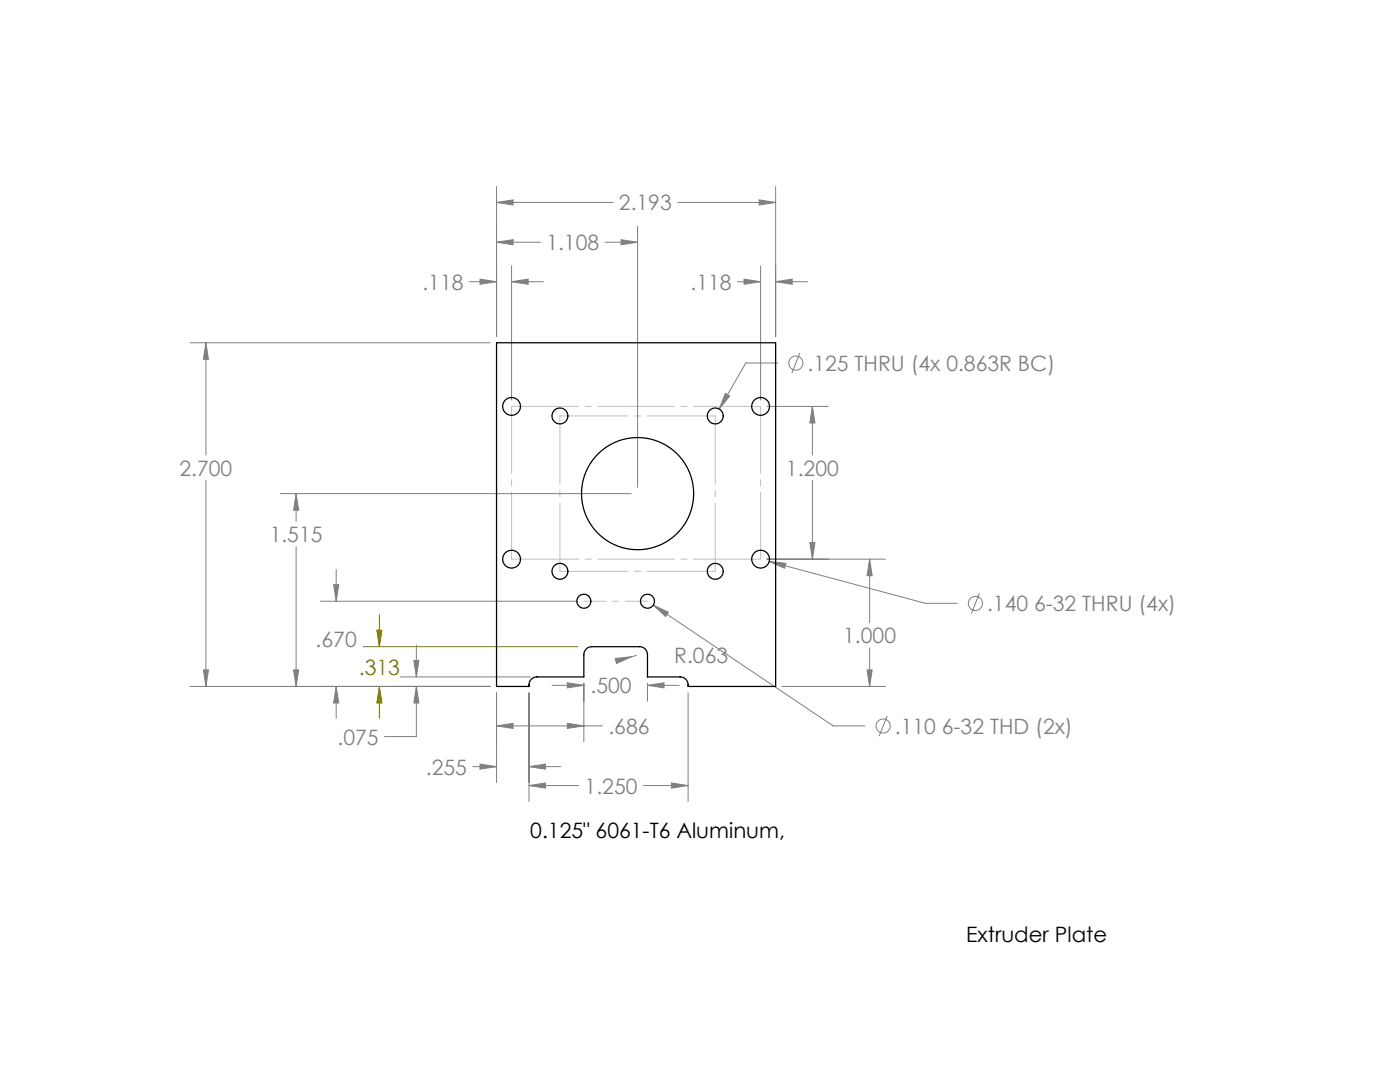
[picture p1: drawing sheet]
<svg xmlns="http://www.w3.org/2000/svg" width="279mm" height="216mm" viewBox="0 0 279 216" stroke-linecap="round" stroke-linejoin="round" font-family="sans-serif">
<g fill="none" stroke="#808080" stroke-width=".2">
<path d="M99.1 37.2v29.9M151.5 39.9l3.3 .5-3.3 .5zM154.8 37.2v29.9M93.7 56.2h5.4M95.8 55.7l3.3 .5-3.3 .5zM99.1 40.4l3.3-.5v1zM99.1 48.3l3.3-.5v1zM99.1 40.4h23.3M99.1 48.3h8.8M102.1 56.2l3.3-.5v1zM102.1 56.2h6.3M102.1 53v26.8"/>
<path d="M120.8 48.3h6.4M123.9 47.8l3.3 .5-3.3 .5zM127.2 45.2v52M135.3 40.4h19.5M147.2 56.2h4.6M148.5 55.7l3.3 .5-3.3 .5zM151.8 53v26.8M154.8 56.2l3.3-.5v1zM154.8 56.2h6.3M37.9 68.4h59.9M41.1 68.4l.5 3.3h-1zM41.1 68.4v22.4"/>
<path d="M144.7 78.5l.9 .5-2.1 2.6zM155.2 72.4h-6.4l-5.3 9.2M159.6 70.4l-1.6 4.1M41.1 95.8v41.2M55.9 98.5h70.1M59.1 98.5l.5 3.3h-1zM59.1 98.5v5.5M153.1 81.1h12.2M162.1 81.1l.5 3.3h-1zM162.1 81.1v9.7M162.1 95.8v15.8M59.1 109.1v27.9"/>
<path d="M63.9 120h51.3M66.6 116.7h1l-.5 3.3zM67.1 113.6v6.4M153.1 111.6h23.6M153.5 112l3.3 .4-.2 1zM153.5 112l31.2 8.4h6.3M161.6 108.3h1l-.5 3.3zM173.6 111.6l.5 3.3h-1.1zM173.6 111.6v12.7M195.5 118.4l-1.6 4M37.9 137h59.9M40.6 133.7h1l-.5 3.3z"/>
<path d="M58.6 133.7h1l-.5 3.3zM67.1 137l.5 3.3h-1zM67.1 137v6.3M79.9 135.1h26M82.6 131.8h1l-.5 3.3zM83.1 137l.5 3.3h-1zM83.1 137v10h-6.4M83.1 128.7v6.4M99.1 138.2v17.9M105.6 138.2v21.7M110.2 136.8h6.3M113.2 136.2l3.3 .6-3.3 .5z"/>
<path d="M116.5 136.3v11.7M122.8 131.4l3.3-.4-3.1 1.4zM127 130.8l-.9 .2M129.2 136.8l3.3-.6v1.1zM129.2 136.3v3.6M129.2 136.8h6.4M130.4 120.7l3 1.5-.6 .8zM130.4 120.7l35.9 24.1h6.3M137.3 138.2v21.7M156.1 137h20.6M173 133.7h1.1l-.5 3.3zM173.6 129.3v7.7"/>
<path d="M94.4 153h4.7M95.8 152.5l3.3 .5-3.3 .5zM99.1 144.8l3.3-.5v1.1zM99.1 144.8h21.1M105.6 153l3.3-.5v1zM105.6 156.7l3.3-.5v1.1zM105.6 153h6.3M105.6 156.7h9.9M113.2 144.3l3.3 .5-3.3 .6zM128.4 156.7h8.9M134 156.2l3.3 .5-3.3 .6zM177.1 142.9l-1.7 4"/>
<circle cx="158.8" cy="72.5" r="1.41"/>
<circle cx="194.7" cy="120.4" r="1.41"/>
<circle cx="176.3" cy="144.9" r="1.41"/>
</g>
<path d="M72.5 129h42.7M72.5 137h25.3M75.2 125.7h1l-.5 3.3zM75.7 122.7v6.3M75.7 137v6.3M75.7 137l.5 3.3h-1z" fill="none" stroke="#808000" stroke-width=".2"/>
<path d="M111.7 83h31M142.7 83v31M111.7 114v-31M142.7 114h-31" fill="none" stroke="#c0c0c0" stroke-width=".2" stroke-dasharray="15.2 1.3 1.3 1.3" stroke-dashoffset="1.6"/>
<path d="M102.1 81.1h49.7M102.1 111.6h49.7" fill="none" stroke="#c0c0c0" stroke-width=".2" stroke-dasharray="15.2 1.3 1.3 1.3" stroke-dashoffset="1.8"/>
<path d="M102.1 81.1v30.5M151.8 81.1v30.5" fill="none" stroke="#c0c0c0" stroke-width=".2" stroke-dasharray="15.2 1.3 1.3 1.3" stroke-dashoffset="1.9"/>
<path d="M129.2 120h-12.7" fill="none" stroke="#c0c0c0" stroke-width=".2" stroke-dasharray="15.2 1.3 1.3 1.3" stroke-dashoffset="10.8"/>
<path d="M75.2 125.7h1l-.5 3.3zM75.7 137l.5 3.3h-1z" fill="#808000"/>
<path d="M151.5 39.9l3.3 .5-3.3 .5zM99.1 40.4l3.3-.5v1zM41.1 68.4l.5 3.3h-1zM40.6 133.7h1l-.5 3.3zM130.4 120.7l2.4 2.3 .6-.8zM153.5 112l3.1 1.4 .2-1zM144.7 78.5l-1.2 3.1 2.1-2.6zM161.6 108.3h1l-.5 3.3zM162.1 81.1l.5 3.3h-1zM148.5 55.7l3.3 .5-3.3 .5zM154.8 56.2l3.3-.5v1zM105.6 153l3.3-.5v1zM95.8 152.5l3.3 .5-3.3 .5zM105.6 156.7l3.3-.5v1.1zM134 156.2l3.3 .5-3.3 .6zM66.6 116.7h1l-.5 3.3zM67.1 137l.5 3.3h-1zM173.6 111.6l.5 3.3h-1.1zM173 133.7h1.1l-.5 3.3zM123.9 47.8l3.3 .5-3.3 .5zM99.1 48.3l3.3-.5v1zM59.1 98.5l.5 3.3h-1zM58.6 133.7h1l-.5 3.3zM122.8 131.4l.2 1 3.1-1.4zM82.6 131.8h1l-.5 3.3zM83.1 137l.5 3.3h-1zM102.1 56.2l3.3-.5v1zM95.8 55.7l3.3 .5-3.3 .5zM113.2 144.3l3.3 .5-3.3 .6zM99.1 144.8l3.3-.5v1.1zM129.2 136.8l3.3-.6v1.1zM113.2 136.2l3.3 .6-3.3 .5z" fill="#808080"/>
<g fill="none" stroke="#000" stroke-width=".25">
<path d="M99.1 68.4h55.7v68.6h-17.5a1.64 1.64 0 0 0-1.6-1.9h-6.5v-4.5a1.59 1.59 0 0 0-1.6-1.6h-9.5a1.59 1.59 0 0 0-1.6 1.6v4.5h-9.3a1.63 1.63 0 0 0-1.6 1.9h-6.5z"/>
<circle cx="102.1" cy="81.1" r="1.78"/>
<circle cx="111.7" cy="83" r="1.59"/>
<circle cx="127.2" cy="98.5" r="11.2"/>
<circle cx="142.7" cy="83" r="1.59"/>
<circle cx="151.8" cy="81.1" r="1.78"/>
<circle cx="102.1" cy="111.6" r="1.78"/>
<circle cx="111.7" cy="114" r="1.59"/>
<circle cx="116.5" cy="120" r="1.4"/>
<circle cx="129.2" cy="120" r="1.4"/>
<circle cx="142.7" cy="114" r="1.59"/>
<circle cx="151.8" cy="111.6" r="1.78"/>
</g>
<g font-size="4.2" fill="#808080">
<text x="123.5" y="42">2.193</text>
<text x="109" y="49.9">1.108</text>
<text x="84.3" y="57.8">.118</text>
<text x="137.8" y="57.8">.118</text>
<text x="161.2" y="74">.125 THRU (4x 0.863R BC)</text>
<text x="35.8" y="94.9">2.700</text>
<text x="156.9" y="94.9">1.200</text>
<text x="53.8" y="108.2">1.515</text>
<text x="197" y="122">.140 6-32 THRU (4x)</text>
<text x="63" y="129.1">.670</text>
<text x="168.3" y="128.4">1.000</text>
<text x="134.6" y="132.4">R.063</text>
<text x="117.9" y="138.4">.500</text>
<text x="67.4" y="148.6">.075</text>
<text x="121.4" y="146.4">.686</text>
<text x="178.6" y="146.4">.110 6-32 THD (2x)</text>
<text x="85" y="154.6">.255</text>
<text x="116.7" y="158.3">1.250</text>
</g>
<text font-size="4.2" fill="#808000" x="71.6" y="134.6">.313</text>
<g font-size="4.2">
<text x="105.8" y="167.2">0.125&quot; 6061-T6 Aluminum,</text>
<text x="192.8" y="187.9">Extruder Plate</text>
</g>
</svg>
